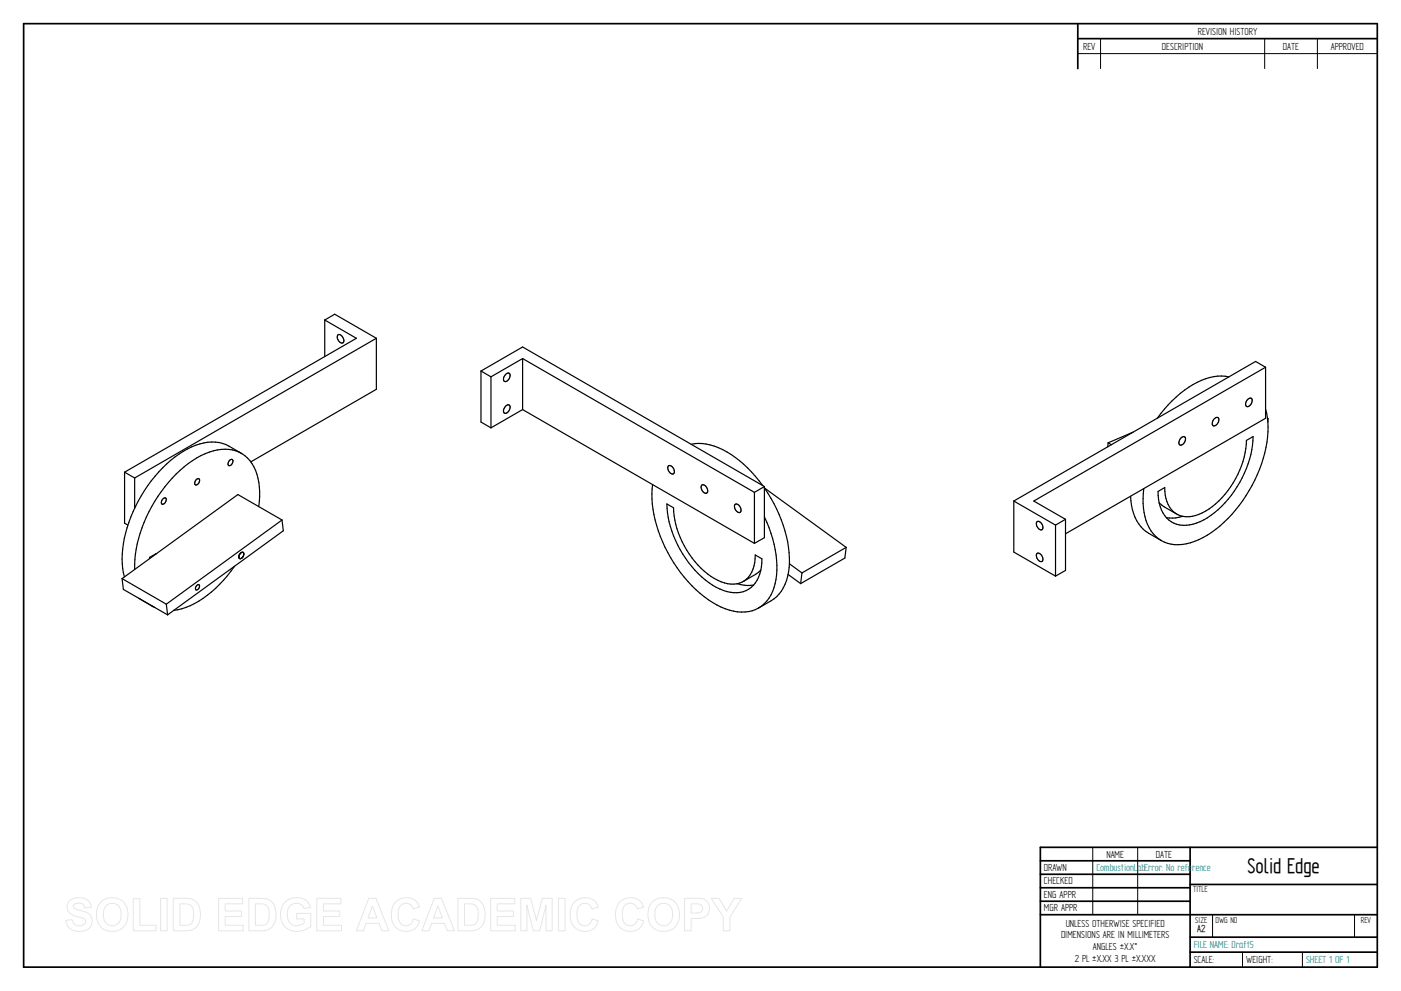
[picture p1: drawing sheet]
<svg xmlns="http://www.w3.org/2000/svg" width="594mm" height="420mm" viewBox="0 0 594 420" stroke-linecap="round" stroke-linejoin="round" font-family="sans-serif">
<g fill="none" stroke="#000" stroke-width=".72">
<path d="M10 10h574v400h-574zM457 10v19.1M457 16.4h127M504.6 359.2v50.8M584 359.2h-142.9v50.8M441.1 365h63.5M441.1 370.7h63.5M441.1 376.4h63.5M504.6 375h79.4M441.1 382.1h63.5M441.1 387.8h142.9M504.6 397.3h79.4"/>
<path d="M504.6 403.7h79.4"/>
</g>
<path d="M466.7 16.4v12.7M536.3 16.4v12.7M558.6 16.4v12.7M457 22.7h127M463.4 359.2v28.6M482.4 359.2v28.6M514.2 387.9v9.4M574.4 387.9v9.4M526.9 403.7v6.3M552.3 403.7v6.3" fill="none" stroke="#000" stroke-width=".42"/>
<g fill="none" stroke="#000" stroke-width=".51">
<path d="M137.7 135.7l13.4 7.7-98.3 56.8M137.7 135.7l4.2-2.5 17.7 10.2M137.7 135.7v15.5M143.2 142.2a1.8 1.8 0 0 1 2.5 1.6 1.06 1.06 0 0 1-.3 1.6 1.06 1.06 0 0 1-1.5-.5l-.8-1.4zM159.6 143.4l-102.5 59.2M159.6 143.4v21.7l-53.3 30.7M204 157.3l17.6-10.2 102.5 59.2M204 157.3l4.2 2.5M204 157.3v21.6l4.2 2.5M208.2 159.8v21.6M214.4 158.7a1.05 1.05 0 0 1 1.5-.5 1.05 1.05 0 0 1 .3 1.6 1.8 1.8 0 0 1-2.6 1.7v-1.3zM221.6 152l98.3 56.7"/>
<path d="M221.6 152l-13.4 7.8M221.6 152v21.7M521.1 159.8a22.4 22.4 0 0 0-17 4.4 51.8 51.8 0 0 0-13.4 13.1M536.7 155.7l-4.3-2.5-102.5 59.2M536.7 155.7l-98.3 56.7 13.4 7.8M536.7 155.7v21.6l-84.9 49M214.4 172.2a1.06 1.06 0 0 1 1.5-.5 1.06 1.06 0 0 1 .3 1.6 1.85 1.85 0 0 1-2.6 1.7v-1.3zM221.6 173.7l-13.4 7.7M221.6 173.7l98.3 56.7M514.9 177.5a1.06 1.06 0 0 1 1.5-.5 1.06 1.06 0 0 1 .4 1.6 1.78 1.78 0 0 1-2.6 1.7l-.1-1.4zM529.1 169.3a1.06 1.06 0 0 1 1.5-.4 1.06 1.06 0 0 1 .3 1.5 1.78 1.78 0 0 1-2.5 1.7l-.1-1.3zM536.7 173.4a44 44 0 0 1-4.6 30.1 53.7 53.7 0 0 1-23.8 25.3 17.3 17.3 0 0 1-15.8 .4"/>
<path d="M537.5 177.4l.2 .1M537.7 177.5l-.2 .2M537.7 177.5l-.1 1.2M97.2 195.4a.88 .88 0 0 1 1.3-.6 .88 .88 0 0 1 .1 1.4l-.8 1.1-.7 .1-.4-.7zM102.4 192.2a23.7 23.7 0 0 0-9.5-4.6 24.7 24.7 0 0 0-18.8 6.2 59.4 59.4 0 0 0-22.3 43.2l.2 4 .8 3.6M283.5 197.4a2.31 2.31 0 0 1 2.1 3.5 2.33 2.33 0 0 1-2.1-3.5zM293.1 188.4a23.4 23.4 0 0 1 18.7 5.6l3.5 2.8 3.4 3.4 4.7 5.7M469.9 187.7l1.3 .9M469.9 187.7l-.2 1.7M480.5 183.2l-10.6 4.5M500.8 185.7a1.06 1.06 0 0 1 1.5-.5 1.06 1.06 0 0 1 .3 1.5 1.78 1.78 0 0 1-2.5 1.7l-.1-1.3zM52.8 200.2l4.3 2.4"/>
<path d="M52.8 200.2v21.6l1.4 .8M57.1 202.6v12.9M68.9 211.7a.87 .87 0 0 1 1.3-.6 .87 .87 0 0 1 .2 1.4l-.9 1.1-.9 .1-.2-.7zM83.1 203.5a.88 .88 0 0 1 1.2-.5 .88 .88 0 0 1 .2 1.4l-.9 1.1-.6 .1-.5-.7zM109.7 214.8a24.3 24.3 0 0 0-4.8-20.6 15.7 15.7 0 0 0-17.9-1.8 54.1 54.1 0 0 0-24.9 26.8 49.8 49.8 0 0 0-5 22.3M276.7 205.5a51.6 51.6 0 0 0 9 33.1 46.6 46.6 0 0 0 23.6 20.1 15.8 15.8 0 0 0 12.4-.9M282.8 213.7l2.8 1.6a37.7 37.7 0 0 0 18.8 30.7 10.4 10.4 0 0 0 13.1-1.4l1.3-2.1 .9-2.6 .5-4.6 2.9 1.6a13.9 13.9 0 0 1-6.7 13.5 15.4 15.4 0 0 1-14.2-2.3 44.8 44.8 0 0 1-19.4-34.4zM297.5 205.8a1.78 1.78 0 0 1 2.5 1.7 1.06 1.06 0 0 1-.3 1.6 1.06 1.06 0 0 1-1.5-.5l-.8-1.5zM311.6 214a1.78 1.78 0 0 1 2.5 1.7 1.06 1.06 0 0 1-.3 1.5 1.06 1.06 0 0 1-1.5-.5l-.8-1.4zM319.9 208.7v21.7M324.1 219.2a42.8 42.8 0 0 1 4.1 30 15 15 0 0 1-6.5 8.6M324.1 206.3l-4.2 2.4"/>
<path d="M324.1 206.3v21.7l-4.2 2.4M429.9 212.4l17.7 10.2M429.9 212.4v21.7l17.7 10.2M479.4 210.4a18.2 18.2 0 0 0 7.8 15.7l5.3 3.1M485 207.1a25.4 25.4 0 0 0 4.1 19.3l3.4 2.8M491.1 208.4l2.8-1.7a11.5 11.5 0 0 0 6.6 12 15.4 15.4 0 0 0 13.5-3.9 38.8 38.8 0 0 0 14.5-28.1l2.9-1.6a44.4 44.4 0 0 1-21 35.3 13.3 13.3 0 0 1-14.7 .1 14.9 14.9 0 0 1-4.6-12.1zM491.5 213.1l2.1 1.8 5.3 3M501.5 218.9l-2.9 .7-4.1-.1M66.3 234.8l-2.8 1.5v.6M102.1 234.4l.7-.3a1.53 1.53 0 0 1 .5 1.7 1.53 1.53 0 0 1-1.3 1.1 1.3 1.3 0 0 1-.8-1.3 1.3 1.3 0 0 1 .9-1.2zM119.6 220.5l-49.1 35.7M119.6 220.5l-18.7-10.8-49.1 35.6"/>
<path d="M119.6 220.5l.5 4.5-49 35.7M334.7 239l5.4 3.9M358.8 232.1l-34.7-25.2a54.6 54.6 0 0 1 10.5 33.6 17.6 17.6 0 0 1-7.6 14.2l-5.3 3.1M358.8 232.1l-18.7 10.8M358.8 232.1l-.5 4.5-18.8 10.8M439.8 234.6a2.3 2.3 0 0 1 2 3.4 2.3 2.3 0 0 1-2-3.4zM439.8 221.1a2.3 2.3 0 0 1 2 3.5 2.33 2.33 0 0 1-2-3.5zM447.6 222.6v21.7M451.8 220.2l-4.2 2.4M451.8 220.2v21.7l-4.2 2.4M51.8 245.3l18.7 10.9M51.8 245.3l.5 4.6 18.8 10.8"/>
<path d="M58.8 253.6l6 3.6M64.1 256.7l.7 .5M64.8 257.2l.8 .4M70.5 256.2l.6 4.5M83.5 248.2l.6-.3a1.25 1.25 0 0 1 .3 1.5 1.25 1.25 0 0 1-1.4 .6v-1zM99.5 240.1a45.4 45.4 0 0 1-22.4 18l-3.4 .7M312.6 247.5l4.3 .7 2.7-.2M322.6 241.7l-2.1 1.8-5.3 3M334.2 243.5l5.3 3.9M340.1 242.9l-.6 4.5"/>
</g>
<g fill="none" stroke="#e6e6e6" stroke-width=".42">
<path d="M29.6 381.8a6.5 6.5 0 0 1 8.5 .8l.6 2.2-2.8 .1a2.7 2.7 0 0 0-2.1-2 2.7 2.7 0 0 0-2.7 1.1 1.87 1.87 0 0 0 2.2 1.8l1.4 .4a4.4 4.4 0 0 1 4 6.2 6.4 6.4 0 0 1-9.1 1.3l-1.2-1.8-.5-1.7 2.7-.3a2.94 2.94 0 0 0 2.6 2.6 2.94 2.94 0 0 0 3.1-1.9 2.67 2.67 0 0 0-2.9-1.8 4.9 4.9 0 0 1-5-4.3l.4-1.6zM42.8 382.4a6.9 6.9 0 0 1 8.3-.8 6.9 6.9 0 0 1 3 7.7 6.7 6.7 0 0 1-8 5.5 6.7 6.7 0 0 1-5.1-8.3 6.1 6.1 0 0 1 1.8-4.1zM44.8 384.2a3.9 3.9 0 0 1 4.6-.8 3.9 3.9 0 0 1 2 4.3 3.8 3.8 0 0 1-1.9 4.3 3.8 3.8 0 0 1-4.6-.7 6.6 6.6 0 0 1-.1-7.1zM56.5 381h2.8v11.3h6.9v2.3h-9.7zM68.1 380.9h2.8v13.7h-2.8zM73.5 380.9h5a5.9 5.9 0 0 1 6.5 7 5.9 5.9 0 0 1-6.3 6.7h-5.2zM76.3 383.2h1.8a3.4 3.4 0 0 1 4 3.9v1.2a3.2 3.2 0 0 1-3.8 4h-2zM92.7 380.9h10.2v2.3h-7.4v3h6.9v2.4h-6.9v3.7h7.7v2.3h-10.5zM105.5 380.9h5.1a5.9 5.9 0 0 1 6.4 7 5.9 5.9 0 0 1-6.3 6.7h-5.2zM108.3 383.2h1.9a3.4 3.4 0 0 1 4 3.9v1.2a3.2 3.2 0 0 1-3.8 4h-2.1zM120.9 382.4a7.3 7.3 0 0 1 9.7 .1l1 2.2-2.7 .5a3.7 3.7 0 0 0-4.6-2 3.7 3.7 0 0 0-2.5 4.4 4.2 4.2 0 0 0 2.2 4.5 4.2 4.2 0 0 0 5-.8v-1.7h-3.2v-2.3h6v5.4a8.1 8.1 0 0 1-11.8-.8 8.3 8.3 0 0 1 .9-9.5zM134.4 380.9h10.2v2.3h-7.4v3h6.9v2.4h-6.9v3.7h7.6v2.3h-10.4z"/>
<path d="M156.4 380.9h3l5.5 13.7h-3l-1.2-3.1h-5.5l-1.1 3.1h-3zM157.9 384.1l1.9 5.1h-3.7zM167.7 382.5a6 6 0 0 1 10.2 2.1l-2.8 .7a3.2 3.2 0 0 0-3.9-2.2 3.2 3.2 0 0 0-2.4 3.8 4.6 4.6 0 0 0 2.5 5.5 3.2 3.2 0 0 0 4-2.8l2.6 .8a6.1 6.1 0 0 1-7.2 4.3 6.1 6.1 0 0 1-4.8-6.8 7.7 7.7 0 0 1 1.8-5.4zM184.1 380.9h3.1l5.5 13.7h-3l-1.2-3.1h-5.5l-1.1 3.1h-3zM185.7 384.1l1.9 5.1h-3.8zM194.2 380.9h5a5.9 5.9 0 0 1 6.5 7 5.9 5.9 0 0 1-6.3 6.7h-5.2zM197 383.2h1.8a3.4 3.4 0 0 1 4 3.9v1.2a3.2 3.2 0 0 1-3.8 4h-2zM208.1 380.9h10.2v2.3h-7.4v3h6.9v2.4h-6.9v3.7h7.6v2.3h-10.4zM220.8 380.9h4.2l2.5 9.3 2.4-9.3h4.2v13.7h-2.5l-.1-10.8-2.7 10.8h-2.7l-2.7-10.8v10.8h-2.6zM236.8 380.9h2.8v13.7h-2.8zM243.5 382.5a6 6 0 0 1 10.2 2.1l-2.8 .7a3.2 3.2 0 0 0-3.8-2.2 3.2 3.2 0 0 0-2.4 3.8 4.6 4.6 0 0 0 2.4 5.5 3.2 3.2 0 0 0 4-2.8l2.6 .8a6.1 6.1 0 0 1-7.2 4.3 6.1 6.1 0 0 1-4.7-6.8 7.7 7.7 0 0 1 1.7-5.4zM262.7 382.5a6 6 0 0 1 10.2 2.1l-2.7 .7a3.2 3.2 0 0 0-3.9-2.2 3.2 3.2 0 0 0-2.4 3.8 4.6 4.6 0 0 0 2.4 5.5 3.2 3.2 0 0 0 4-2.8l2.7 .8a6.1 6.1 0 0 1-7.2 4.3 6.1 6.1 0 0 1-4.8-6.8 7.7 7.7 0 0 1 1.7-5.4z"/>
<path d="M276.7 382.4a6.9 6.9 0 0 1 8.3-.8 6.9 6.9 0 0 1 3 7.7 6.7 6.7 0 0 1-8.1 5.5 6.7 6.7 0 0 1-5.1-8.3 6.1 6.1 0 0 1 1.9-4.1zM278.7 384.2a3.9 3.9 0 0 1 4.6-.8 3.9 3.9 0 0 1 1.9 4.3 3.8 3.8 0 0 1-1.8 4.3 3.8 3.8 0 0 1-4.7-.7 6.6 6.6 0 0 1 0-7.1zM290.3 380.9h5.2a4.4 4.4 0 0 1 5.4 4.3 4.4 4.4 0 0 1-5.4 4.2h-2.4v5.2h-2.8zM293.1 383.2h1.8a2.1 2.1 0 0 1 2.6 .6 2.1 2.1 0 0 1 0 2.6 3.4 3.4 0 0 1-2.9 .7h-1.5zM301.6 380.9h3.3l3.2 5.4 3.2-5.4h3.2l-5 7.9v5.8h-2.8v-5.8z"/>
</g>
<text font-size="10.1" x="529" y="370.2">Solid Edge</text>
<g font-size="4.9">
<text x="507.9" y="14.7">REVISION HISTORY</text>
<text x="459.3" y="21">REV</text>
<text x="492.7" y="21">DESCRIPTION</text>
<text x="544" y="21">DATE</text>
<text x="564.3" y="21">APPROVED</text>
<text x="469.1" y="363.6">NAME</text>
<text x="490.1" y="363.6">DATE</text>
<text x="442.7" y="369.3">DRAWN</text>
<text x="442.7" y="375">CHECKED</text>
<text x="442.7" y="380.7">ENG APPR</text>
<text x="442.7" y="386.4">MGR APPR</text>
<text x="451.9" y="392.9">UNLESS OTHERWISE SPECIFIED</text>
<text x="449.9" y="397.9">DIMENSIONS ARE IN MILLIMETERS</text>
<text x="455.7" y="407.8">2 PL ±X.XX 3 PL ±X.XXX</text>
<text x="463.5" y="402.9">ANGLES ±X.X°</text>
<text x="506.2" y="408.3">SCALE:</text>
<text x="528.4" y="408.3">WEIGHT:</text>
</g>
<g font-size="4.9" fill="#008080">
<text x="464.9" y="369.3">CombustionLabError: No reference</text>
<text x="506.2" y="402">FILE NAME: Draft5</text>
<text x="553.8" y="408.4">SHEET 1 OF 1</text>
</g>
<text font-size="4.8" x="507.7" y="395.3">A2</text>
<g font-size="4.1">
<text x="505.9" y="378.3">TITLE</text>
<text x="506.9" y="391.1">SIZE</text>
<text x="515.4" y="391.1">DWG NO</text>
<text x="577" y="391.1">REV</text>
</g>
</svg>
